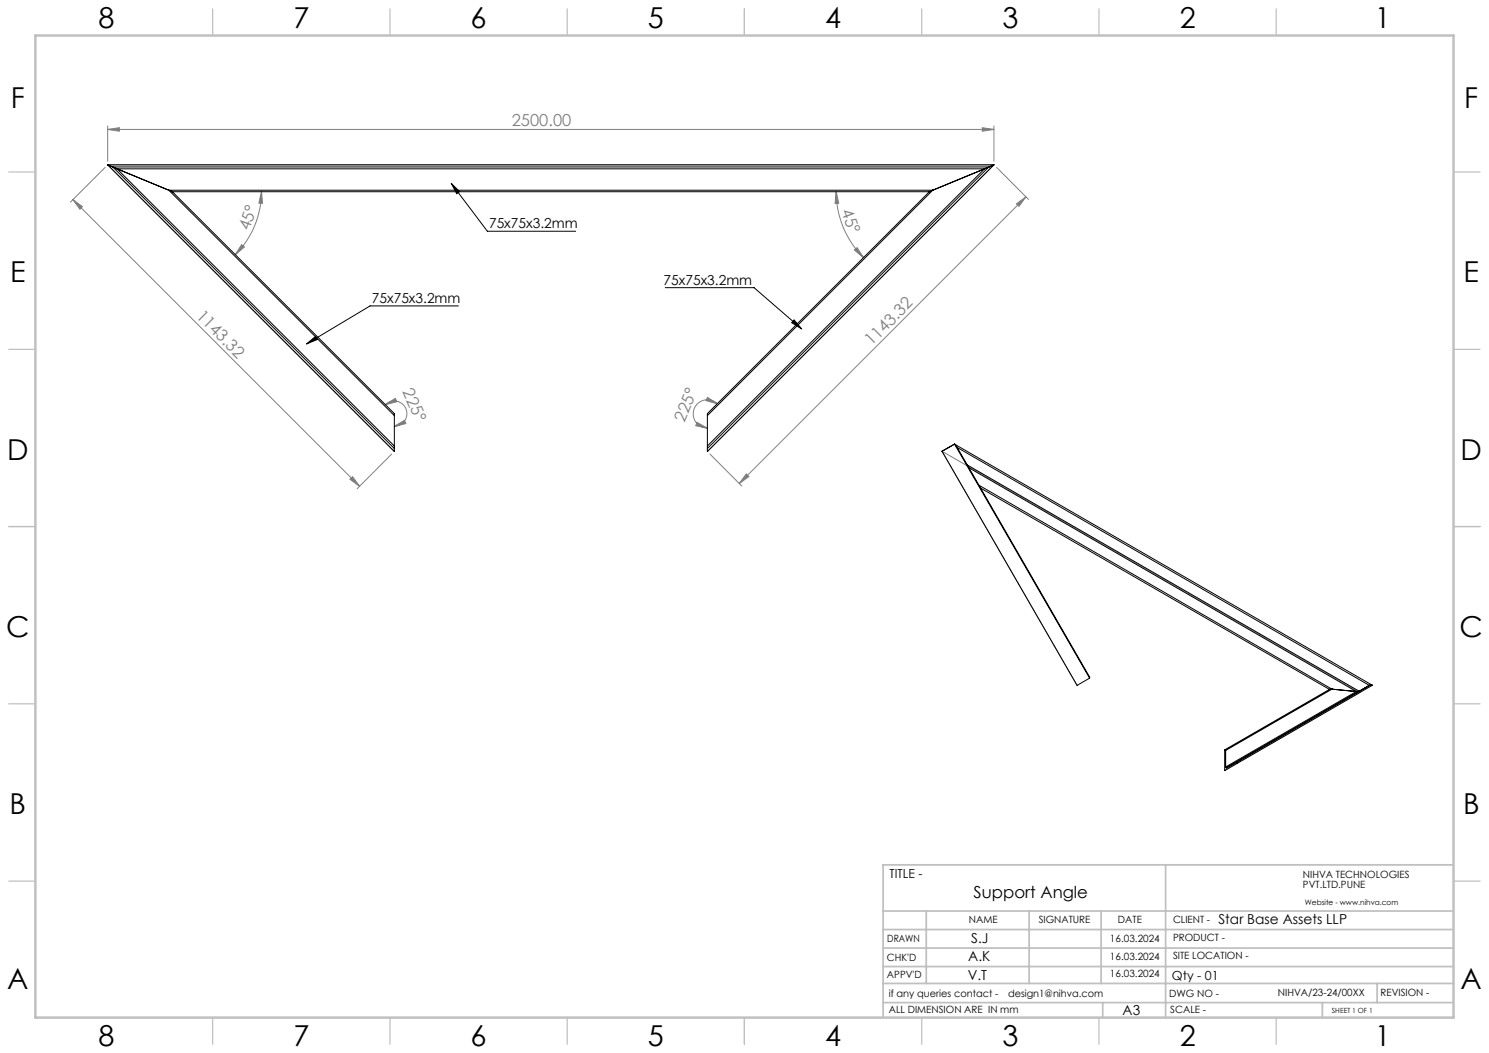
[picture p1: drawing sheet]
<svg xmlns="http://www.w3.org/2000/svg" width="420mm" height="297mm" viewBox="0 0 420 297" stroke-linecap="round" stroke-linejoin="round" font-family="sans-serif">
<g fill="none" stroke="#808080" stroke-width=".28">
<path d="M30.4 36.5l3.3-.5v1zM30.4 35.5v10M30.4 36.5h250M277.1 36l3.3 .5-3.3 .5zM280.4 35.5v10M20.6 56.3l2.6 2-.7 .7zM20.6 56.3l80.8 80.9M29.7 47.2l-9.8 9.8M73.8 54l.2 3.3h-1zM73.8 54a25.2 25.2 0 0 1-7.4 17.8M235.9 54.1l.7 3.2-1.1 .1zM235.9 54.1a25.9 25.9 0 0 0 7.7 18.5"/>
<path d="M281.1 47.2l9 9M286.7 57.5l2.7-2-2 2.7zM289.4 55.5l-80.9 80.9M68.2 69l.7 .7-2.5 2.1zM241 70.5l.8-.7 1.8 2.8zM108.7 114.2l2.8-1.8 .4 .9zM108.7 114.2a3.6 3.6 0 0 1 5.8 1.1 3.6 3.6 0 0 1-3.3 4.9M196.6 119.1l2.9 1.7-3.2-.7zM199.6 112.1l2.8 1.8-3.3-.9zM202.4 113.9a4 4 0 0 0-6.6 1.3 4 4 0 0 0 3.7 5.6M99.4 134.4l2 2.8-2.7-2zM110.5 128.1l-9.8 9.8"/>
<path d="M111.2 127.3l-80.8-80.8h250l-80.9 80.8M111.2 120.2l2.9-1.6 .4 .9zM200.2 128.1l9 9M210.5 133.7l.7 .7-2.7 2zM303.8 193.3l-38.1-66 117.9 68-38.2 22"/>
</g>
<path d="M127.3 51.7l10.2 13.5h24.9M127.3 51.7l2.3 2.3-.8 .6zM86.5 97l2.5-2.1 .5 .8zM129.3 86.3h-24.9l-17.9 10.7M187.6 81.1h25.1l13.4 11.7M224 90.2l2.1 2.6-2.8-1.8z" fill="none" stroke="#000" stroke-width=".28"/>
<g fill="none" stroke="#c0c0c0" stroke-width=".35">
<path d="M60 2.5v7.5M110 2.5v7.5M160 2.5v7.5M210 2.5v7.5M260 2.5v7.5M310 2.5v7.5M360 2.5v7.5M2.5 48.5h7.5M410 48.5h7.5M2.5 98.5h7.5M410 98.5h7.5M2.5 148.5h7.5"/>
<path d="M410 148.5h7.5M2.5 198.5h7.5M410 198.5h7.5M2.5 248.5h7.5M410 248.5h7.5M60 287v7.5M110 287v7.5M160 287v7.5M210 287v7.5M260 287v7.5M310 287v7.5M360 287v7.5"/>
</g>
<g fill="none" stroke="#c0c0c0" stroke-width=".5">
<path d="M249.1 257h160.9M261.3 257v20.4M290.3 257v20.4M310.6 257v20.4M328.8 243.9v43.1M410 243.9h-160.9v43.1M249.1 272.6h160.9M249.1 267.4h160.9M249.1 262.2h160.9M249.1 277.4h160.9M388.4 277.4v5.4M249.1 282.8h160.9"/>
<path d="M311 282.8v4.2M373 282.8v4.2"/>
</g>
<path d="M10 10h400v277h-400z" fill="none" stroke="#c0c0c0" stroke-width=".7"/>
<g fill="#808080">
<path d="M108.7 114.2l2.8-1.8 .4 .9zM111.2 120.2l2.9-1.6 .4 .9z"/>
<path d="M30.4 36.5l3.3-.5v1zM277.1 36l3.3 .5-3.3 .5z"/>
<path d="M286.7 57.5l2.7-2-2 2.7zM210.5 133.7l.7 .7-2.7 2z"/>
<path d="M196.6 119.1l2.9 1.7-3.2-.7zM199.6 112.1l2.8 1.8-3.3-.9z"/>
<path d="M68.2 69l.7 .7-2.5 2.1zM73.8 54l.2 3.3h-1z"/>
<path d="M235.9 54.1l.7 3.2-1.1 .1zM241 70.5l.8-.7 1.8 2.8z"/>
<path d="M20.6 56.3l2.6 2-.7 .7zM99.4 134.4l2 2.8-2.7-2z"/>
</g>
<path d="M127.3 51.7l2.3 2.3-.8 .6zM224 90.2l2.1 2.6-2.8-1.8zM86.5 97l2.5-2.1 .5 .8z" fill="#000"/>
<g fill="none" stroke="#000" stroke-width=".28">
<path d="M30.4 46.5l80.8 80.8v-.8M30.4 46.5l1.4 .6M30.4 46.5h250M31.8 47.1l1.2 .5M31.8 47.1l79.4 79.4M31.8 47.1h247.1M33 47.6l78.2 78.2M33 47.6l14.6 6.1M33 47.6h244.7M47.6 53.7l1 .4M47.6 53.7l63.6 63.5M47.6 53.7h215.5"/>
<path d="M48.6 54.1l62.6 62.6v.5M48.6 54.1h213.5M262.1 54.1l-62.6 62.6v.5M263.1 53.7l-1 .4M263.1 53.7l-63.6 63.5M277.7 47.6l-14.6 6.1M277.7 47.6l-78.2 78.2M278.9 47.1l-1.2 .5M278.9 47.1l-79.4 79.4M280.4 46.5l-1.5 .6M280.4 46.5l-80.9 80.8v-.8M111.2 117.2v8.6"/>
<path d="M199.5 117.2v8.6M111.2 125.8v.7M199.5 125.8v.7M269.2 125.3l.5 .5 37.7 65.2-.1 .3M269.2 125.3l38.1 66M269.2 125.3l-3.5 2 38.1 66 3.5-2M269.2 125.3l117.9 68M269.9 126.2l116.4 67.1M272.8 131.1l110.6 63.9M273.3 131.9l109.3 63.1M276.2 136.9l99.5 57.5M276.6 137.7l98.4 56.7"/>
<path d="M375.1 194.4l-29.6 17.1M375.7 194.4h-.6M375.7 194.4l6.9 .6M375.7 194.4l-30 17.3M382.6 195l-36.9 21.3M383.4 195h-.8M383.4 195l-37.4 21.6M386.3 193.3l-2.9 1.7M386.3 193.3l-37.5 21.6M387.1 193.3h-.8M387.1 193.3l-38.1 22M345.7 216.3l.3 .3"/>
<path d="M345.7 211.7v-.2l-.3 .1v5.7l3.6-2M345.7 211.7v4.6M348.8 214.9l.2 .4M348.8 214.9l-2.8 1.7"/>
</g>
<g font-size="8.1">
<text x="27.8" y="8">8</text>
<text x="82.8" y="8">7</text>
<text x="132.8" y="8">6</text>
<text x="182.8" y="8">5</text>
<text x="232.8" y="8">4</text>
<text x="282.8" y="8">3</text>
<text x="332.8" y="8">2</text>
<text x="387.8" y="8">1</text>
<text x="3" y="30.4">F</text>
<text x="413" y="30.4">F</text>
<text x="2.8" y="79.6">E</text>
<text x="412.8" y="79.6">E</text>
<text x="2" y="129.6">D</text>
<text x="412" y="129.6">D</text>
<text x="1.7" y="179.6">C</text>
<text x="411.7" y="179.6">C</text>
<text x="2.7" y="229.6">B</text>
<text x="412.7" y="229.6">B</text>
<text x="2" y="278.9">A</text>
<text x="412" y="278.9">A</text>
<text x="27.8" y="295">8</text>
<text x="82.8" y="295">7</text>
<text x="132.8" y="295">6</text>
<text x="182.8" y="295">5</text>
<text x="232.8" y="295">4</text>
<text x="282.8" y="295">3</text>
<text x="332.8" y="295">2</text>
<text x="387.8" y="295">1</text>
</g>
<g font-size="4.7" fill="#808080">
<text x="144.4" y="35.5">2500.00</text>
<text x="237.2" y="59.5" transform="rotate(70 237.2 59.5)">45°</text>
<text x="70.3" y="65.3" transform="rotate(-71 70.3 65.3)">45°</text>
<text x="55.1" y="89.4" transform="rotate(45 55.1 89.4)">1143.32</text>
<text x="245.8" y="97.6" transform="rotate(-45 245.8 97.6)">1143.32</text>
<text x="113.5" y="110.4" transform="rotate(66 113.5 110.4)">225°</text>
<text x="193.1" y="119.3" transform="rotate(-68 193.1 119.3)">225°</text>
</g>
<text font-size="4.7" x="274.6" y="253.3">Support Angle</text>
<g font-size="3.9">
<text x="137.9" y="64.3">75x75x3.2mm</text>
<text x="187.2" y="80.3">75x75x3.2mm</text>
<text x="104.9" y="85.4">75x75x3.2mm</text>
<text x="343.7" y="260.6">Star Base Assets LLP</text>
<text x="273.9" y="265.9">S.J</text>
<text x="273.1" y="271">A.K</text>
<text x="273" y="276.4">V.T</text>
<text x="316.7" y="286.4">A3</text>
</g>
<g font-size="3.5">
<text x="250.9" y="247.7">TITLE -</text>
<text x="330.6" y="276.4">Qty - 01</text>
</g>
<g font-size="2.8">
<text x="367.5" y="247.7">NIHVA TECHNOLOGIES</text>
<text x="367.5" y="250.5">PVT.LTD.PUNE</text>
<text x="273.3" y="260.4">NAME</text>
<text x="293" y="260.4">SIGNATURE</text>
<text x="315.3" y="260.5">DATE</text>
<text x="330.9" y="260.5">CLIENT -</text>
<text x="250.3" y="265.7">DRAWN</text>
<text x="313.1" y="265.6">16.03.2024</text>
<text x="330.9" y="265.5">PRODUCT -</text>
<text x="250.2" y="271.1">CHK'D</text>
<text x="250.2" y="275.8">APPV'D</text>
<text x="313.1" y="270.8">16.03.2024</text>
<text x="313.1" y="275.4">16.03.2024</text>
<text x="330.9" y="270.6">SITE LOCATION -</text>
<text x="250.7" y="281.1">if any queries contact -</text>
<text x="284.3" y="281.1">design1@nihva.com</text>
<text x="329.8" y="281.3">DWG NO -</text>
<text x="360.4" y="281.1">NIHVA/23-24/00XX</text>
<text x="389.4" y="281.1">REVISION -</text>
<text x="250.7" y="285.6">ALL DIMENSION ARE IN mm</text>
<text x="330.1" y="285.7">SCALE -</text>
</g>
<text font-size="2.1" x="368.1" y="255.1">Website - www.nihva.com</text>
<text font-size="2" x="375.7" y="285.6">SHEET 1 OF 1</text>
</svg>
